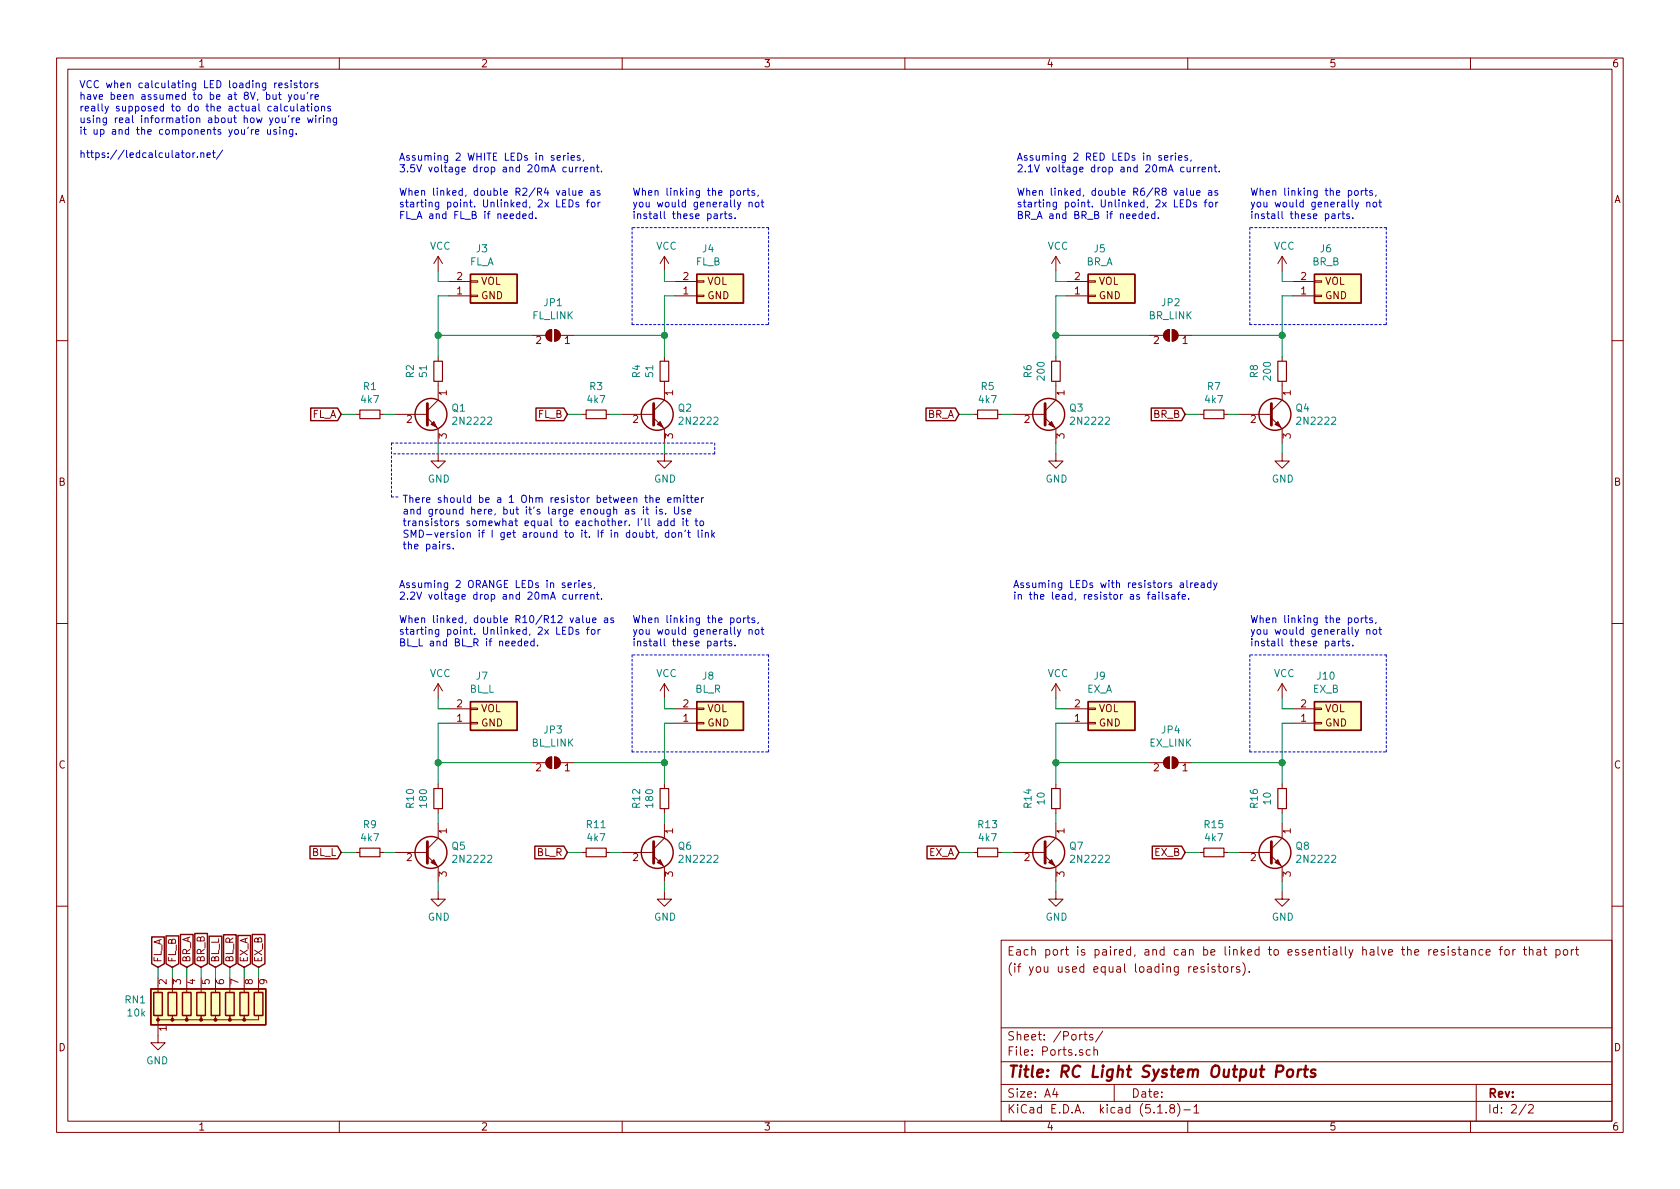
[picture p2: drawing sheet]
EESchema Schematic File Version 4
EELAYER 30 0
EELAYER END
$Descr A4 11693 8268
encoding utf-8
Sheet 2 2
Title "RC Light System Output Ports"
Date ""
Rev ""
Comp ""
Comment1 ""
Comment2 ""
Comment3 "(if you used equal loading resistors)."
Comment4 "Each port is paired, and can be linked to essentially halve the resistance for that port"
$EndDescr
$Comp
L Jumper:SolderJumper_2_Open JP?
U 1 1
P 3850 2325
AR Path="/64E48979" Ref="JP?"  Part="1" 
AR Path="/64E3CE93/64E48979" Ref="JP1"  Part="1" 
F 0 "JP1" H 3850 2100 50  0000 C CNN
F 1 "FL_LINK" H 3850 2191 50  0000 C CNN
F 2 "solder_bridge:bridge_open" H 3850 2325 50  0001 C CNN
F 3 "~" H 3850 2325 50  0001 C CNN
	1    3850 2325
	-1   0    0    1   
$EndComp
$Comp
L rc_light_system:Conn_Light_Port J?
U 1 1
P 3325 1850
AR Path="/64E4897F" Ref="J?"  Part="1" 
AR Path="/64E3CE93/64E4897F" Ref="J3"  Part="1" 
F 0 "J3" H 3355 1725 50  0000 C CNN
F 1 "FL_A" H 3355 1816 50  0000 C CNN
F 2 "Connector_JST:JST_XH_B2B-XH-A_1x02_P2.50mm_Vertical" H 3325 1850 50  0001 C CNN
F 3 "~" H 3325 1850 50  0001 C CNN
	1    3325 1850
	1    0    0    1   
$EndComp
$Comp
L Device:R_Small R?
U 1 1
P 2575 2875
AR Path="/64E48985" Ref="R?"  Part="1" 
AR Path="/64E3CE93/64E48985" Ref="R1"  Part="1" 
F 0 "R1" V 2379 2875 50  0000 C CNN
F 1 "4k7" V 2470 2875 50  0000 C CNN
F 2 "resistor:R_Axial_DIN0207_L6.3mm_D2.5mm_P7.62mm_Horizontal" H 2575 2875 50  0001 C CNN
F 3 "~" H 2575 2875 50  0001 C CNN
	1    2575 2875
	0    1    1    0   
$EndComp
$Comp
L Transistor_BJT:BC547 Q?
U 1 1
P 2950 2875
AR Path="/64E4898B" Ref="Q?"  Part="1" 
AR Path="/64E3CE93/64E4898B" Ref="Q1"  Part="1" 
F 0 "Q1" H 3140 2921 50  0000 L CNN
F 1 "2N2222" H 3140 2830 50  0000 L CNN
F 2 "Package_TO_SOT_THT:TO-92_HandSolder" H 3150 2800 50  0001 L CIN
F 3 "https://www.onsemi.com/pub/Collateral/BC550-D.pdf" H 2950 2875 50  0001 L CNN
	1    2950 2875
	1    0    0    -1  
$EndComp
Wire Wire Line
	2675 2875 2750 2875
$Comp
L power:GND #PWR?
U 1 1
P 3050 3150
AR Path="/64E48992" Ref="#PWR?"  Part="1" 
AR Path="/64E3CE93/64E48992" Ref="#PWR0108"  Part="1" 
F 0 "#PWR0108" H 3050 2900 50  0001 C CNN
F 1 "GND" H 3055 2977 50  0000 C CNN
F 2 "" H 3050 3150 50  0001 C CNN
F 3 "" H 3050 3150 50  0001 C CNN
	1    3050 3150
	1    0    0    -1  
$EndComp
Wire Wire Line
	3050 3075 3050 3150
$Comp
L power:VCC #PWR?
U 1 1
P 3050 1875
AR Path="/64E48999" Ref="#PWR?"  Part="1" 
AR Path="/64E3CE93/64E48999" Ref="#PWR0109"  Part="1" 
F 0 "#PWR0109" H 3050 1725 50  0001 C CNN
F 1 "VCC" H 3065 2048 50  0000 C CNN
F 2 "" H 3050 1875 50  0001 C CNN
F 3 "" H 3050 1875 50  0001 C CNN
	1    3050 1875
	1    0    0    -1  
$EndComp
Wire Wire Line
	3050 1875 3050 1950
$Comp
L Device:R_Small R?
U 1 1
P 3050 2575
AR Path="/64E489A0" Ref="R?"  Part="1" 
AR Path="/64E3CE93/64E489A0" Ref="R2"  Part="1" 
F 0 "R2" V 2854 2575 50  0000 C CNN
F 1 "51" V 2945 2575 50  0000 C CNN
F 2 "resistor:R_Axial_DIN0207_L6.3mm_D2.5mm_P7.62mm_Horizontal" H 3050 2575 50  0001 C CNN
F 3 "~" H 3050 2575 50  0001 C CNN
	1    3050 2575
	1    0    0    1   
$EndComp
Wire Wire Line
	3050 1950 3125 1950
Wire Wire Line
	3125 2050 3050 2050
Text GLabel 2375 2875 0    50   Input ~ 0
FL_A
Wire Wire Line
	2375 2875 2475 2875
$Comp
L rc_light_system:Conn_Light_Port J?
U 1 1
P 4900 1850
AR Path="/64E489AB" Ref="J?"  Part="1" 
AR Path="/64E3CE93/64E489AB" Ref="J4"  Part="1" 
F 0 "J4" H 4930 1725 50  0000 C CNN
F 1 "FL_B" H 4930 1816 50  0000 C CNN
F 2 "Connector_JST:JST_XH_B2B-XH-A_1x02_P2.50mm_Vertical" H 4900 1850 50  0001 C CNN
F 3 "~" H 4900 1850 50  0001 C CNN
	1    4900 1850
	1    0    0    1   
$EndComp
$Comp
L Device:R_Small R?
U 1 1
P 4150 2875
AR Path="/64E489B1" Ref="R?"  Part="1" 
AR Path="/64E3CE93/64E489B1" Ref="R3"  Part="1" 
F 0 "R3" V 3954 2875 50  0000 C CNN
F 1 "4k7" V 4045 2875 50  0000 C CNN
F 2 "resistor:R_Axial_DIN0207_L6.3mm_D2.5mm_P7.62mm_Horizontal" H 4150 2875 50  0001 C CNN
F 3 "~" H 4150 2875 50  0001 C CNN
	1    4150 2875
	0    1    1    0   
$EndComp
$Comp
L Transistor_BJT:BC547 Q?
U 1 1
P 4525 2875
AR Path="/64E489B7" Ref="Q?"  Part="1" 
AR Path="/64E3CE93/64E489B7" Ref="Q2"  Part="1" 
F 0 "Q2" H 4715 2921 50  0000 L CNN
F 1 "2N2222" H 4715 2830 50  0000 L CNN
F 2 "Package_TO_SOT_THT:TO-92_HandSolder" H 4725 2800 50  0001 L CIN
F 3 "https://www.onsemi.com/pub/Collateral/BC550-D.pdf" H 4525 2875 50  0001 L CNN
	1    4525 2875
	1    0    0    -1  
$EndComp
Wire Wire Line
	4250 2875 4325 2875
$Comp
L power:GND #PWR?
U 1 1
P 4625 3150
AR Path="/64E489BE" Ref="#PWR?"  Part="1" 
AR Path="/64E3CE93/64E489BE" Ref="#PWR0110"  Part="1" 
F 0 "#PWR0110" H 4625 2900 50  0001 C CNN
F 1 "GND" H 4630 2977 50  0000 C CNN
F 2 "" H 4625 3150 50  0001 C CNN
F 3 "" H 4625 3150 50  0001 C CNN
	1    4625 3150
	1    0    0    -1  
$EndComp
Wire Wire Line
	4625 3075 4625 3150
$Comp
L power:VCC #PWR?
U 1 1
P 4625 1875
AR Path="/64E489C5" Ref="#PWR?"  Part="1" 
AR Path="/64E3CE93/64E489C5" Ref="#PWR0111"  Part="1" 
F 0 "#PWR0111" H 4625 1725 50  0001 C CNN
F 1 "VCC" H 4640 2048 50  0000 C CNN
F 2 "" H 4625 1875 50  0001 C CNN
F 3 "" H 4625 1875 50  0001 C CNN
	1    4625 1875
	1    0    0    -1  
$EndComp
Wire Wire Line
	4625 1875 4625 1950
$Comp
L Device:R_Small R?
U 1 1
P 4625 2575
AR Path="/64E489CC" Ref="R?"  Part="1" 
AR Path="/64E3CE93/64E489CC" Ref="R4"  Part="1" 
F 0 "R4" V 4429 2575 50  0000 C CNN
F 1 "51" V 4520 2575 50  0000 C CNN
F 2 "resistor:R_Axial_DIN0207_L6.3mm_D2.5mm_P7.62mm_Horizontal" H 4625 2575 50  0001 C CNN
F 3 "~" H 4625 2575 50  0001 C CNN
	1    4625 2575
	1    0    0    1   
$EndComp
Wire Wire Line
	4625 1950 4700 1950
Wire Wire Line
	4700 2050 4625 2050
Text GLabel 3950 2875 0    50   Input ~ 0
FL_B
Wire Wire Line
	3950 2875 4050 2875
Wire Wire Line
	3700 2325 3050 2325
Wire Wire Line
	3050 2475 3050 2325
Connection ~ 3050 2325
Wire Wire Line
	4000 2325 4625 2325
Wire Wire Line
	4625 2325 4625 2475
Connection ~ 4625 2325
$Comp
L Jumper:SolderJumper_2_Open JP?
U 1 1
P 8150 2325
AR Path="/64E6F06C" Ref="JP?"  Part="1" 
AR Path="/64E3CE93/64E6F06C" Ref="JP2"  Part="1" 
F 0 "JP2" H 8150 2100 50  0000 C CNN
F 1 "BR_LINK" H 8150 2191 50  0000 C CNN
F 2 "solder_bridge:bridge_open" H 8150 2325 50  0001 C CNN
F 3 "~" H 8150 2325 50  0001 C CNN
	1    8150 2325
	-1   0    0    1   
$EndComp
$Comp
L rc_light_system:Conn_Light_Port J?
U 1 1
P 7625 1850
AR Path="/64E6F072" Ref="J?"  Part="1" 
AR Path="/64E3CE93/64E6F072" Ref="J5"  Part="1" 
F 0 "J5" H 7655 1725 50  0000 C CNN
F 1 "BR_A" H 7655 1816 50  0000 C CNN
F 2 "Connector_JST:JST_XH_B2B-XH-A_1x02_P2.50mm_Vertical" H 7625 1850 50  0001 C CNN
F 3 "~" H 7625 1850 50  0001 C CNN
	1    7625 1850
	1    0    0    1   
$EndComp
$Comp
L Device:R_Small R?
U 1 1
P 6875 2875
AR Path="/64E6F078" Ref="R?"  Part="1" 
AR Path="/64E3CE93/64E6F078" Ref="R5"  Part="1" 
F 0 "R5" V 6679 2875 50  0000 C CNN
F 1 "4k7" V 6770 2875 50  0000 C CNN
F 2 "resistor:R_Axial_DIN0207_L6.3mm_D2.5mm_P7.62mm_Horizontal" H 6875 2875 50  0001 C CNN
F 3 "~" H 6875 2875 50  0001 C CNN
	1    6875 2875
	0    1    1    0   
$EndComp
$Comp
L Transistor_BJT:BC547 Q?
U 1 1
P 7250 2875
AR Path="/64E6F07E" Ref="Q?"  Part="1" 
AR Path="/64E3CE93/64E6F07E" Ref="Q3"  Part="1" 
F 0 "Q3" H 7440 2921 50  0000 L CNN
F 1 "2N2222" H 7440 2830 50  0000 L CNN
F 2 "Package_TO_SOT_THT:TO-92_HandSolder" H 7450 2800 50  0001 L CIN
F 3 "https://www.onsemi.com/pub/Collateral/BC550-D.pdf" H 7250 2875 50  0001 L CNN
	1    7250 2875
	1    0    0    -1  
$EndComp
Wire Wire Line
	6975 2875 7050 2875
$Comp
L power:GND #PWR?
U 1 1
P 7350 3150
AR Path="/64E6F085" Ref="#PWR?"  Part="1" 
AR Path="/64E3CE93/64E6F085" Ref="#PWR02"  Part="1" 
F 0 "#PWR02" H 7350 2900 50  0001 C CNN
F 1 "GND" H 7355 2977 50  0000 C CNN
F 2 "" H 7350 3150 50  0001 C CNN
F 3 "" H 7350 3150 50  0001 C CNN
	1    7350 3150
	1    0    0    -1  
$EndComp
Wire Wire Line
	7350 3075 7350 3150
$Comp
L power:VCC #PWR?
U 1 1
P 7350 1875
AR Path="/64E6F08C" Ref="#PWR?"  Part="1" 
AR Path="/64E3CE93/64E6F08C" Ref="#PWR01"  Part="1" 
F 0 "#PWR01" H 7350 1725 50  0001 C CNN
F 1 "VCC" H 7365 2048 50  0000 C CNN
F 2 "" H 7350 1875 50  0001 C CNN
F 3 "" H 7350 1875 50  0001 C CNN
	1    7350 1875
	1    0    0    -1  
$EndComp
Wire Wire Line
	7350 1875 7350 1950
$Comp
L Device:R_Small R?
U 1 1
P 7350 2575
AR Path="/64E6F093" Ref="R?"  Part="1" 
AR Path="/64E3CE93/64E6F093" Ref="R6"  Part="1" 
F 0 "R6" V 7154 2575 50  0000 C CNN
F 1 "200" V 7245 2575 50  0000 C CNN
F 2 "resistor:R_Axial_DIN0207_L6.3mm_D2.5mm_P7.62mm_Horizontal" H 7350 2575 50  0001 C CNN
F 3 "~" H 7350 2575 50  0001 C CNN
	1    7350 2575
	1    0    0    1   
$EndComp
Wire Wire Line
	7350 1950 7425 1950
Wire Wire Line
	7425 2050 7350 2050
Text GLabel 6675 2875 0    50   Input ~ 0
BR_A
Wire Wire Line
	6675 2875 6775 2875
$Comp
L rc_light_system:Conn_Light_Port J?
U 1 1
P 9200 1850
AR Path="/64E6F09E" Ref="J?"  Part="1" 
AR Path="/64E3CE93/64E6F09E" Ref="J6"  Part="1" 
F 0 "J6" H 9230 1725 50  0000 C CNN
F 1 "BR_B" H 9230 1816 50  0000 C CNN
F 2 "Connector_JST:JST_XH_B2B-XH-A_1x02_P2.50mm_Vertical" H 9200 1850 50  0001 C CNN
F 3 "~" H 9200 1850 50  0001 C CNN
	1    9200 1850
	1    0    0    1   
$EndComp
$Comp
L Device:R_Small R?
U 1 1
P 8450 2875
AR Path="/64E6F0A4" Ref="R?"  Part="1" 
AR Path="/64E3CE93/64E6F0A4" Ref="R7"  Part="1" 
F 0 "R7" V 8254 2875 50  0000 C CNN
F 1 "4k7" V 8345 2875 50  0000 C CNN
F 2 "resistor:R_Axial_DIN0207_L6.3mm_D2.5mm_P7.62mm_Horizontal" H 8450 2875 50  0001 C CNN
F 3 "~" H 8450 2875 50  0001 C CNN
	1    8450 2875
	0    1    1    0   
$EndComp
$Comp
L Transistor_BJT:BC547 Q?
U 1 1
P 8825 2875
AR Path="/64E6F0AA" Ref="Q?"  Part="1" 
AR Path="/64E3CE93/64E6F0AA" Ref="Q4"  Part="1" 
F 0 "Q4" H 9015 2921 50  0000 L CNN
F 1 "2N2222" H 9015 2830 50  0000 L CNN
F 2 "Package_TO_SOT_THT:TO-92_HandSolder" H 9025 2800 50  0001 L CIN
F 3 "https://www.onsemi.com/pub/Collateral/BC550-D.pdf" H 8825 2875 50  0001 L CNN
	1    8825 2875
	1    0    0    -1  
$EndComp
Wire Wire Line
	8550 2875 8625 2875
$Comp
L power:GND #PWR?
U 1 1
P 8925 3150
AR Path="/64E6F0B1" Ref="#PWR?"  Part="1" 
AR Path="/64E3CE93/64E6F0B1" Ref="#PWR04"  Part="1" 
F 0 "#PWR04" H 8925 2900 50  0001 C CNN
F 1 "GND" H 8930 2977 50  0000 C CNN
F 2 "" H 8925 3150 50  0001 C CNN
F 3 "" H 8925 3150 50  0001 C CNN
	1    8925 3150
	1    0    0    -1  
$EndComp
Wire Wire Line
	8925 3075 8925 3150
$Comp
L power:VCC #PWR?
U 1 1
P 8925 1875
AR Path="/64E6F0B8" Ref="#PWR?"  Part="1" 
AR Path="/64E3CE93/64E6F0B8" Ref="#PWR03"  Part="1" 
F 0 "#PWR03" H 8925 1725 50  0001 C CNN
F 1 "VCC" H 8940 2048 50  0000 C CNN
F 2 "" H 8925 1875 50  0001 C CNN
F 3 "" H 8925 1875 50  0001 C CNN
	1    8925 1875
	1    0    0    -1  
$EndComp
Wire Wire Line
	8925 1875 8925 1950
$Comp
L Device:R_Small R?
U 1 1
P 8925 2575
AR Path="/64E6F0BF" Ref="R?"  Part="1" 
AR Path="/64E3CE93/64E6F0BF" Ref="R8"  Part="1" 
F 0 "R8" V 8729 2575 50  0000 C CNN
F 1 "200" V 8820 2575 50  0000 C CNN
F 2 "resistor:R_Axial_DIN0207_L6.3mm_D2.5mm_P7.62mm_Horizontal" H 8925 2575 50  0001 C CNN
F 3 "~" H 8925 2575 50  0001 C CNN
	1    8925 2575
	1    0    0    1   
$EndComp
Wire Wire Line
	8925 1950 9000 1950
Wire Wire Line
	9000 2050 8925 2050
Text GLabel 8250 2875 0    50   Input ~ 0
BR_B
Wire Wire Line
	8250 2875 8350 2875
Wire Wire Line
	8000 2325 7350 2325
Wire Wire Line
	7350 2475 7350 2325
Connection ~ 7350 2325
Wire Wire Line
	8300 2325 8925 2325
Wire Wire Line
	8925 2325 8925 2475
Connection ~ 8925 2325
$Comp
L Jumper:SolderJumper_2_Open JP?
U 1 1
P 3850 5300
AR Path="/64E94315" Ref="JP?"  Part="1" 
AR Path="/64E3CE93/64E94315" Ref="JP3"  Part="1" 
F 0 "JP3" H 3850 5075 50  0000 C CNN
F 1 "BL_LINK" H 3850 5166 50  0000 C CNN
F 2 "solder_bridge:bridge_open" H 3850 5300 50  0001 C CNN
F 3 "~" H 3850 5300 50  0001 C CNN
	1    3850 5300
	-1   0    0    1   
$EndComp
$Comp
L rc_light_system:Conn_Light_Port J?
U 1 1
P 3325 4825
AR Path="/64E9431B" Ref="J?"  Part="1" 
AR Path="/64E3CE93/64E9431B" Ref="J7"  Part="1" 
F 0 "J7" H 3355 4700 50  0000 C CNN
F 1 "BL_L" H 3355 4791 50  0000 C CNN
F 2 "Connector_JST:JST_XH_B2B-XH-A_1x02_P2.50mm_Vertical" H 3325 4825 50  0001 C CNN
F 3 "~" H 3325 4825 50  0001 C CNN
	1    3325 4825
	1    0    0    1   
$EndComp
$Comp
L Device:R_Small R?
U 1 1
P 2575 5925
AR Path="/64E94321" Ref="R?"  Part="1" 
AR Path="/64E3CE93/64E94321" Ref="R9"  Part="1" 
F 0 "R9" V 2379 5925 50  0000 C CNN
F 1 "4k7" V 2470 5925 50  0000 C CNN
F 2 "resistor:R_Axial_DIN0207_L6.3mm_D2.5mm_P7.62mm_Horizontal" H 2575 5925 50  0001 C CNN
F 3 "~" H 2575 5925 50  0001 C CNN
	1    2575 5925
	0    1    1    0   
$EndComp
$Comp
L Transistor_BJT:BC547 Q?
U 1 1
P 2950 5925
AR Path="/64E94327" Ref="Q?"  Part="1" 
AR Path="/64E3CE93/64E94327" Ref="Q5"  Part="1" 
F 0 "Q5" H 3140 5971 50  0000 L CNN
F 1 "2N2222" H 3140 5880 50  0000 L CNN
F 2 "Package_TO_SOT_THT:TO-92_HandSolder" H 3150 5850 50  0001 L CIN
F 3 "https://www.onsemi.com/pub/Collateral/BC550-D.pdf" H 2950 5925 50  0001 L CNN
	1    2950 5925
	1    0    0    -1  
$EndComp
Wire Wire Line
	2675 5925 2750 5925
$Comp
L power:GND #PWR?
U 1 1
P 3050 6200
AR Path="/64E9432E" Ref="#PWR?"  Part="1" 
AR Path="/64E3CE93/64E9432E" Ref="#PWR06"  Part="1" 
F 0 "#PWR06" H 3050 5950 50  0001 C CNN
F 1 "GND" H 3055 6027 50  0000 C CNN
F 2 "" H 3050 6200 50  0001 C CNN
F 3 "" H 3050 6200 50  0001 C CNN
	1    3050 6200
	1    0    0    -1  
$EndComp
Wire Wire Line
	3050 6125 3050 6200
$Comp
L power:VCC #PWR?
U 1 1
P 3050 4850
AR Path="/64E94335" Ref="#PWR?"  Part="1" 
AR Path="/64E3CE93/64E94335" Ref="#PWR05"  Part="1" 
F 0 "#PWR05" H 3050 4700 50  0001 C CNN
F 1 "VCC" H 3065 5023 50  0000 C CNN
F 2 "" H 3050 4850 50  0001 C CNN
F 3 "" H 3050 4850 50  0001 C CNN
	1    3050 4850
	1    0    0    -1  
$EndComp
Wire Wire Line
	3050 4850 3050 4925
$Comp
L Device:R_Small R?
U 1 1
P 3050 5550
AR Path="/64E9433C" Ref="R?"  Part="1" 
AR Path="/64E3CE93/64E9433C" Ref="R10"  Part="1" 
F 0 "R10" V 2854 5550 50  0000 C CNN
F 1 "180" V 2945 5550 50  0000 C CNN
F 2 "resistor:R_Axial_DIN0207_L6.3mm_D2.5mm_P7.62mm_Horizontal" H 3050 5550 50  0001 C CNN
F 3 "~" H 3050 5550 50  0001 C CNN
	1    3050 5550
	1    0    0    1   
$EndComp
Wire Wire Line
	3050 4925 3125 4925
Wire Wire Line
	3125 5025 3050 5025
Wire Wire Line
	3050 5725 3050 5650
Text GLabel 2375 5925 0    50   Input ~ 0
BL_L
Wire Wire Line
	2375 5925 2475 5925
$Comp
L rc_light_system:Conn_Light_Port J?
U 1 1
P 4900 4825
AR Path="/64E94347" Ref="J?"  Part="1" 
AR Path="/64E3CE93/64E94347" Ref="J8"  Part="1" 
F 0 "J8" H 4930 4700 50  0000 C CNN
F 1 "BL_R" H 4930 4791 50  0000 C CNN
F 2 "Connector_JST:JST_XH_B2B-XH-A_1x02_P2.50mm_Vertical" H 4900 4825 50  0001 C CNN
F 3 "~" H 4900 4825 50  0001 C CNN
	1    4900 4825
	1    0    0    1   
$EndComp
$Comp
L Device:R_Small R?
U 1 1
P 4150 5925
AR Path="/64E9434D" Ref="R?"  Part="1" 
AR Path="/64E3CE93/64E9434D" Ref="R11"  Part="1" 
F 0 "R11" V 3954 5925 50  0000 C CNN
F 1 "4k7" V 4045 5925 50  0000 C CNN
F 2 "resistor:R_Axial_DIN0207_L6.3mm_D2.5mm_P7.62mm_Horizontal" H 4150 5925 50  0001 C CNN
F 3 "~" H 4150 5925 50  0001 C CNN
	1    4150 5925
	0    1    1    0   
$EndComp
$Comp
L Transistor_BJT:BC547 Q?
U 1 1
P 4525 5925
AR Path="/64E94353" Ref="Q?"  Part="1" 
AR Path="/64E3CE93/64E94353" Ref="Q6"  Part="1" 
F 0 "Q6" H 4715 5971 50  0000 L CNN
F 1 "2N2222" H 4715 5880 50  0000 L CNN
F 2 "Package_TO_SOT_THT:TO-92_HandSolder" H 4725 5850 50  0001 L CIN
F 3 "https://www.onsemi.com/pub/Collateral/BC550-D.pdf" H 4525 5925 50  0001 L CNN
	1    4525 5925
	1    0    0    -1  
$EndComp
Wire Wire Line
	4250 5925 4325 5925
$Comp
L power:GND #PWR?
U 1 1
P 4625 6200
AR Path="/64E9435A" Ref="#PWR?"  Part="1" 
AR Path="/64E3CE93/64E9435A" Ref="#PWR08"  Part="1" 
F 0 "#PWR08" H 4625 5950 50  0001 C CNN
F 1 "GND" H 4630 6027 50  0000 C CNN
F 2 "" H 4625 6200 50  0001 C CNN
F 3 "" H 4625 6200 50  0001 C CNN
	1    4625 6200
	1    0    0    -1  
$EndComp
Wire Wire Line
	4625 6125 4625 6200
$Comp
L power:VCC #PWR?
U 1 1
P 4625 4850
AR Path="/64E94361" Ref="#PWR?"  Part="1" 
AR Path="/64E3CE93/64E94361" Ref="#PWR07"  Part="1" 
F 0 "#PWR07" H 4625 4700 50  0001 C CNN
F 1 "VCC" H 4640 5023 50  0000 C CNN
F 2 "" H 4625 4850 50  0001 C CNN
F 3 "" H 4625 4850 50  0001 C CNN
	1    4625 4850
	1    0    0    -1  
$EndComp
Wire Wire Line
	4625 4850 4625 4925
$Comp
L Device:R_Small R?
U 1 1
P 4625 5550
AR Path="/64E94368" Ref="R?"  Part="1" 
AR Path="/64E3CE93/64E94368" Ref="R12"  Part="1" 
F 0 "R12" V 4429 5550 50  0000 C CNN
F 1 "180" V 4520 5550 50  0000 C CNN
F 2 "resistor:R_Axial_DIN0207_L6.3mm_D2.5mm_P7.62mm_Horizontal" H 4625 5550 50  0001 C CNN
F 3 "~" H 4625 5550 50  0001 C CNN
	1    4625 5550
	1    0    0    1   
$EndComp
Wire Wire Line
	4625 4925 4700 4925
Wire Wire Line
	4700 5025 4625 5025
Wire Wire Line
	4625 5725 4625 5650
Text GLabel 3950 5925 0    50   Input ~ 0
BL_R
Wire Wire Line
	3950 5925 4050 5925
Wire Wire Line
	3700 5300 3050 5300
Wire Wire Line
	3050 5450 3050 5300
Connection ~ 3050 5300
Wire Wire Line
	4000 5300 4625 5300
Wire Wire Line
	4625 5300 4625 5450
Connection ~ 4625 5300
$Comp
L Jumper:SolderJumper_2_Open JP?
U 1 1
P 8150 5300
AR Path="/64EAD0B2" Ref="JP?"  Part="1" 
AR Path="/64E3CE93/64EAD0B2" Ref="JP4"  Part="1" 
F 0 "JP4" H 8150 5075 50  0000 C CNN
F 1 "EX_LINK" H 8150 5166 50  0000 C CNN
F 2 "solder_bridge:bridge_open" H 8150 5300 50  0001 C CNN
F 3 "~" H 8150 5300 50  0001 C CNN
	1    8150 5300
	-1   0    0    1   
$EndComp
$Comp
L rc_light_system:Conn_Light_Port J?
U 1 1
P 7625 4825
AR Path="/64EAD0B8" Ref="J?"  Part="1" 
AR Path="/64E3CE93/64EAD0B8" Ref="J9"  Part="1" 
F 0 "J9" H 7655 4700 50  0000 C CNN
F 1 "EX_A" H 7655 4791 50  0000 C CNN
F 2 "Connector_JST:JST_XH_B2B-XH-A_1x02_P2.50mm_Vertical" H 7625 4825 50  0001 C CNN
F 3 "~" H 7625 4825 50  0001 C CNN
	1    7625 4825
	1    0    0    1   
$EndComp
$Comp
L Device:R_Small R?
U 1 1
P 6875 5925
AR Path="/64EAD0BE" Ref="R?"  Part="1" 
AR Path="/64E3CE93/64EAD0BE" Ref="R13"  Part="1" 
F 0 "R13" V 6679 5925 50  0000 C CNN
F 1 "4k7" V 6770 5925 50  0000 C CNN
F 2 "resistor:R_Axial_DIN0207_L6.3mm_D2.5mm_P7.62mm_Horizontal" H 6875 5925 50  0001 C CNN
F 3 "~" H 6875 5925 50  0001 C CNN
	1    6875 5925
	0    1    1    0   
$EndComp
$Comp
L Transistor_BJT:BC547 Q?
U 1 1
P 7250 5925
AR Path="/64EAD0C4" Ref="Q?"  Part="1" 
AR Path="/64E3CE93/64EAD0C4" Ref="Q7"  Part="1" 
F 0 "Q7" H 7440 5971 50  0000 L CNN
F 1 "2N2222" H 7440 5880 50  0000 L CNN
F 2 "Package_TO_SOT_THT:TO-92_HandSolder" H 7450 5850 50  0001 L CIN
F 3 "https://www.onsemi.com/pub/Collateral/BC550-D.pdf" H 7250 5925 50  0001 L CNN
	1    7250 5925
	1    0    0    -1  
$EndComp
Wire Wire Line
	6975 5925 7050 5925
$Comp
L power:GND #PWR?
U 1 1
P 7350 6200
AR Path="/64EAD0CB" Ref="#PWR?"  Part="1" 
AR Path="/64E3CE93/64EAD0CB" Ref="#PWR010"  Part="1" 
F 0 "#PWR010" H 7350 5950 50  0001 C CNN
F 1 "GND" H 7355 6027 50  0000 C CNN
F 2 "" H 7350 6200 50  0001 C CNN
F 3 "" H 7350 6200 50  0001 C CNN
	1    7350 6200
	1    0    0    -1  
$EndComp
Wire Wire Line
	7350 6125 7350 6200
$Comp
L power:VCC #PWR?
U 1 1
P 7350 4850
AR Path="/64EAD0D2" Ref="#PWR?"  Part="1" 
AR Path="/64E3CE93/64EAD0D2" Ref="#PWR09"  Part="1" 
F 0 "#PWR09" H 7350 4700 50  0001 C CNN
F 1 "VCC" H 7365 5023 50  0000 C CNN
F 2 "" H 7350 4850 50  0001 C CNN
F 3 "" H 7350 4850 50  0001 C CNN
	1    7350 4850
	1    0    0    -1  
$EndComp
Wire Wire Line
	7350 4850 7350 4925
$Comp
L Device:R_Small R?
U 1 1
P 7350 5550
AR Path="/64EAD0D9" Ref="R?"  Part="1" 
AR Path="/64E3CE93/64EAD0D9" Ref="R14"  Part="1" 
F 0 "R14" V 7154 5550 50  0000 C CNN
F 1 "10" V 7245 5550 50  0000 C CNN
F 2 "resistor:R_Axial_DIN0207_L6.3mm_D2.5mm_P7.62mm_Horizontal" H 7350 5550 50  0001 C CNN
F 3 "~" H 7350 5550 50  0001 C CNN
	1    7350 5550
	1    0    0    1   
$EndComp
Wire Wire Line
	7350 4925 7425 4925
Wire Wire Line
	7425 5025 7350 5025
Wire Wire Line
	7350 5725 7350 5650
Text GLabel 6675 5925 0    50   Input ~ 0
EX_A
Wire Wire Line
	6675 5925 6775 5925
$Comp
L rc_light_system:Conn_Light_Port J?
U 1 1
P 9200 4825
AR Path="/64EAD0E4" Ref="J?"  Part="1" 
AR Path="/64E3CE93/64EAD0E4" Ref="J10"  Part="1" 
F 0 "J10" H 9230 4700 50  0000 C CNN
F 1 "EX_B" H 9230 4791 50  0000 C CNN
F 2 "Connector_JST:JST_XH_B2B-XH-A_1x02_P2.50mm_Vertical" H 9200 4825 50  0001 C CNN
F 3 "~" H 9200 4825 50  0001 C CNN
	1    9200 4825
	1    0    0    1   
$EndComp
$Comp
L Device:R_Small R?
U 1 1
P 8450 5925
AR Path="/64EAD0EA" Ref="R?"  Part="1" 
AR Path="/64E3CE93/64EAD0EA" Ref="R15"  Part="1" 
F 0 "R15" V 8254 5925 50  0000 C CNN
F 1 "4k7" V 8345 5925 50  0000 C CNN
F 2 "resistor:R_Axial_DIN0207_L6.3mm_D2.5mm_P7.62mm_Horizontal" H 8450 5925 50  0001 C CNN
F 3 "~" H 8450 5925 50  0001 C CNN
	1    8450 5925
	0    1    1    0   
$EndComp
$Comp
L Transistor_BJT:BC547 Q?
U 1 1
P 8825 5925
AR Path="/64EAD0F0" Ref="Q?"  Part="1" 
AR Path="/64E3CE93/64EAD0F0" Ref="Q8"  Part="1" 
F 0 "Q8" H 9015 5971 50  0000 L CNN
F 1 "2N2222" H 9015 5880 50  0000 L CNN
F 2 "Package_TO_SOT_THT:TO-92_HandSolder" H 9025 5850 50  0001 L CIN
F 3 "https://www.onsemi.com/pub/Collateral/BC550-D.pdf" H 8825 5925 50  0001 L CNN
	1    8825 5925
	1    0    0    -1  
$EndComp
Wire Wire Line
	8550 5925 8625 5925
$Comp
L power:GND #PWR?
U 1 1
P 8925 6200
AR Path="/64EAD0F7" Ref="#PWR?"  Part="1" 
AR Path="/64E3CE93/64EAD0F7" Ref="#PWR012"  Part="1" 
F 0 "#PWR012" H 8925 5950 50  0001 C CNN
F 1 "GND" H 8930 6027 50  0000 C CNN
F 2 "" H 8925 6200 50  0001 C CNN
F 3 "" H 8925 6200 50  0001 C CNN
	1    8925 6200
	1    0    0    -1  
$EndComp
Wire Wire Line
	8925 6125 8925 6200
$Comp
L power:VCC #PWR?
U 1 1
P 8925 4850
AR Path="/64EAD0FE" Ref="#PWR?"  Part="1" 
AR Path="/64E3CE93/64EAD0FE" Ref="#PWR011"  Part="1" 
F 0 "#PWR011" H 8925 4700 50  0001 C CNN
F 1 "VCC" H 8940 5023 50  0000 C CNN
F 2 "" H 8925 4850 50  0001 C CNN
F 3 "" H 8925 4850 50  0001 C CNN
	1    8925 4850
	1    0    0    -1  
$EndComp
Wire Wire Line
	8925 4850 8925 4925
$Comp
L Device:R_Small R?
U 1 1
P 8925 5550
AR Path="/64EAD105" Ref="R?"  Part="1" 
AR Path="/64E3CE93/64EAD105" Ref="R16"  Part="1" 
F 0 "R16" V 8729 5550 50  0000 C CNN
F 1 "10" V 8820 5550 50  0000 C CNN
F 2 "resistor:R_Axial_DIN0207_L6.3mm_D2.5mm_P7.62mm_Horizontal" H 8925 5550 50  0001 C CNN
F 3 "~" H 8925 5550 50  0001 C CNN
	1    8925 5550
	1    0    0    1   
$EndComp
Wire Wire Line
	8925 4925 9000 4925
Wire Wire Line
	9000 5025 8925 5025
Wire Wire Line
	8925 5725 8925 5650
Text GLabel 8250 5925 0    50   Input ~ 0
EX_B
Wire Wire Line
	8250 5925 8350 5925
Wire Wire Line
	8000 5300 7350 5300
Wire Wire Line
	7350 5450 7350 5300
Connection ~ 7350 5300
Wire Wire Line
	8300 5300 8925 5300
Wire Wire Line
	8925 5300 8925 5450
Connection ~ 8925 5300
Wire Wire Line
	3050 2050 3050 2325
Wire Wire Line
	4625 2050 4625 2325
Wire Wire Line
	7350 2050 7350 2325
Wire Wire Line
	8925 2050 8925 2325
Wire Notes Line
	4400 1575 4400 2250
Wire Notes Line
	4400 2250 5350 2250
Wire Notes Line
	5350 2250 5350 1575
Wire Notes Line
	5350 1575 4400 1575
Text Notes 4400 1525 0    50   ~ 0
When linking the ports,\nyou would generally not\ninstall these parts.
Wire Notes Line
	8700 1575 8700 2250
Wire Notes Line
	8700 2250 9650 2250
Wire Notes Line
	9650 2250 9650 1575
Wire Notes Line
	9650 1575 8700 1575
Wire Notes Line
	8700 4550 8700 5225
Wire Notes Line
	8700 5225 9650 5225
Wire Notes Line
	9650 5225 9650 4550
Wire Notes Line
	9650 4550 8700 4550
Text Notes 8700 4500 0    50   ~ 0
When linking the ports,\nyou would generally not\ninstall these parts.
Wire Notes Line
	4400 4550 4400 5225
Wire Notes Line
	4400 5225 5350 5225
Wire Notes Line
	5350 5225 5350 4550
Wire Notes Line
	5350 4550 4400 4550
Wire Wire Line
	8925 5025 8925 5300
Wire Wire Line
	4625 5025 4625 5300
Wire Wire Line
	7350 5025 7350 5300
Wire Wire Line
	3050 5025 3050 5300
Text Notes 2775 1200 0    50   ~ 0
Assuming 2 WHITE LEDs in series,\n3.5V voltage drop and 20mA current.
Text Notes 2775 1525 0    50   ~ 0
When linked, double R2/R4 value as\nstarting point. Unlinked, 2x LEDs for\nFL_A and FL_B if needed.
Text Notes 8700 1525 0    50   ~ 0
When linking the ports,\nyou would generally not\ninstall these parts.
Text Notes 7075 1200 0    50   ~ 0
Assuming 2 RED LEDs in series,\n2.1V voltage drop and 20mA current.
Text Notes 7075 1525 0    50   ~ 0
When linked, double R6/R8 value as\nstarting point. Unlinked, 2x LEDs for\nBR_A and BR_B if needed.
Text Notes 4400 4500 0    50   ~ 0
When linking the ports,\nyou would generally not\ninstall these parts.
Text Notes 2775 4175 0    50   ~ 0
Assuming 2 ORANGE LEDs in series,\n2.2V voltage drop and 20mA current.
Text Notes 2775 4500 0    50   ~ 0
When linked, double R10/R12 value as\nstarting point. Unlinked, 2x LEDs for\nBL_L and BL_R if needed.
Text Notes 550  1100 0    50   ~ 0
VCC when calculating LED loading resistors\nhave been assumed to be at 8V, but you're\nreally supposed to do the actual calculations\nusing real information about how you're wiring\nit up and the components you're using.\n\nhttps://ledcalculator.net/
Text Notes 7050 4175 0    50   ~ 0
Assuming LEDs with resistors already\nin the lead, resistor as failsafe.
$Comp
L Device:R_Network08 RN1
U 1 1
P 1500 7000
F 0 "RN1" H 1020 6954 50  0000 R CNN
F 1 "10k" H 1020 7045 50  0000 R CNN
F 2 "Resistor_THT:R_Array_SIP9" V 1975 7000 50  0001 C CNN
F 3 "http://www.vishay.com/docs/31509/csc.pdf" H 1500 7000 50  0001 C CNN
	1    1500 7000
	1    0    0    1   
$EndComp
$Comp
L power:GND #PWR?
U 1 1
P 1100 7200
AR Path="/650C7DD0" Ref="#PWR?"  Part="1" 
AR Path="/64E3CE93/650C7DD0" Ref="#PWR0112"  Part="1" 
F 0 "#PWR0112" H 1100 6950 50  0001 C CNN
F 1 "GND" H 1105 7027 50  0000 C CNN
F 2 "" H 1100 7200 50  0001 C CNN
F 3 "" H 1100 7200 50  0001 C CNN
	1    1100 7200
	-1   0    0    -1  
$EndComp
Text GLabel 1100 6725 1    50   Input ~ 0
FL_A
Text GLabel 1200 6725 1    50   Input ~ 0
FL_B
Wire Wire Line
	1100 6725 1100 6800
Wire Wire Line
	1800 6725 1800 6800
Wire Wire Line
	1700 6725 1700 6800
Wire Wire Line
	1600 6725 1600 6800
Wire Wire Line
	1500 6725 1500 6800
Wire Wire Line
	1400 6725 1400 6800
Wire Wire Line
	1300 6725 1300 6800
Wire Wire Line
	1200 6725 1200 6800
Text GLabel 1300 6725 1    50   Input ~ 0
BR_A
Text GLabel 1400 6725 1    50   Input ~ 0
BR_B
Text GLabel 1500 6725 1    50   Input ~ 0
BL_L
Text GLabel 1600 6725 1    50   Input ~ 0
BL_R
Text GLabel 1700 6725 1    50   Input ~ 0
EX_A
Text GLabel 1800 6725 1    50   Input ~ 0
EX_B
Wire Notes Line
	2725 3075 4975 3075
Wire Notes Line
	4975 3075 4975 3150
Wire Notes Line
	4975 3150 2725 3150
Text Notes 2800 3825 0    50   ~ 0
There should be a 1 Ohm resistor between the emitter\nand ground here, but it's large enough as it is. Use\ntransistors somewhat equal to eachother. I'll add it to\nSMD-version if I get around to it. If in doubt, don't link\nthe pairs.
Wire Notes Line
	2725 3450 2775 3450
Wire Notes Line
	2725 3075 2725 3450
$EndSCHEMATC
